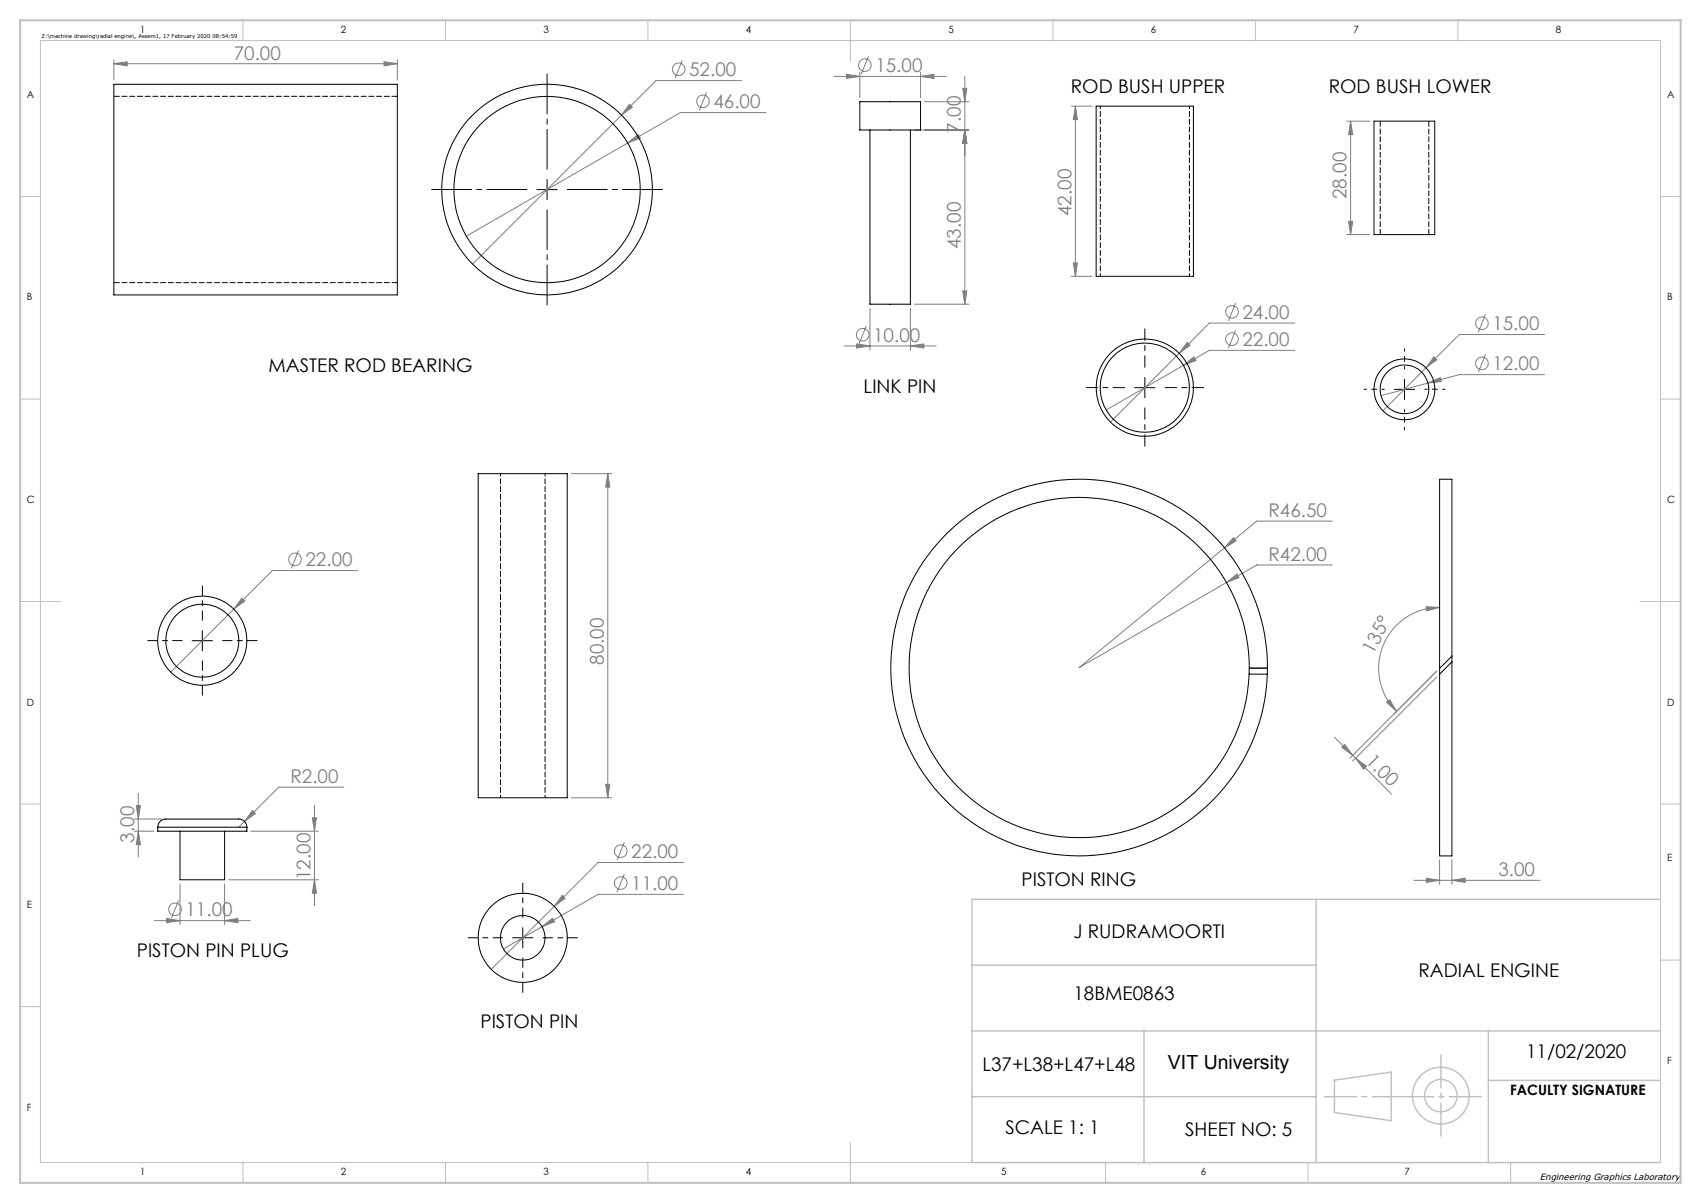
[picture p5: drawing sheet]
<svg xmlns="http://www.w3.org/2000/svg" width="420mm" height="297mm" viewBox="0 0 420 297" stroke-linecap="round" stroke-linejoin="round" font-family="sans-serif">
<g fill="none" stroke="#808080" stroke-width=".25">
<path d="M28.1 15.7l3.3-.5v1.1zM28.1 14.7v5.1M28.1 15.7h70M94.8 15.2l3.3 .5-3.3 .6zM98.1 14.7v5.1M168.5 14.9l-1.8 4.4M183.1 19.9h-21.1l-45.3 45.3M206 18.9h27.6M209 18.3l3.3 .6-3.3 .5zM212.3 17.8v6.3M214.5 13.9l-1.8 4.4M227.3 18.9l3.3-.6v1.1z"/>
<path d="M227.3 17.8v6.3M238.2 18.8v56.3M155 35.3l2.6-2.1 .5 .9zM155 35.3l-39.9 23M155.4 25.7l.7 .8-2.6 1.9zM174.5 22.8l-1.8 4.4M189.1 27.8h-21.1l-13 7.5M225.8 32.1h13.4M228.3 25.1h10.9M237.7 21.8h1l-.5 3.3zM238.2 32.1l.5 3.3h-1zM264.5 26.2h5.2"/>
<path d="M265.5 26.2l.5 3.3h-1zM265.5 26.2v42M332.5 29.9h5.8M333.5 29.9l.5 3.3h-1zM333.5 29.9v28M332.5 57.9h5.8M333 54.6h1l-.5 3.3zM214.8 76.1v10.3M224.8 76.1v10.3M225.8 75.1h13.4M237.7 71.8h1l-.5 3.3zM264.5 68.2h5.2"/>
<path d="M265 64.9h1l-.5 3.3zM305.1 74.8l-1.8 4.4M319.7 79.8h-21.1l-7.5 7.4M366.8 77.6l-1.8 4.4M208.5 85.4h22.6M211.5 84.9l3.3 .5-3.3 .5zM213.9 80.4l-1.8 4.5M224.8 85.4l3.3-.5v1zM291.1 87.2l-16.9 17M292.2 90.2l2.6-2.1 .5 .9zM293.1 84.5l.7 .8-2.7 1.9zM305.1 81.5l-1.8 4.5"/>
<path d="M319.7 86.5h-21.1l-25.4 14.7M352.1 90.8l-10.6 10.6M352.6 94.6l3-1.4 .3 1zM354 88.1l.8 .7-2.7 2zM366.8 87.5l-1.8 4.4M381.4 82.6h-21.1l-8.2 8.2M381.4 92.5h-21.1l-19.3 5.2M141.1 116.9h10M150.1 116.9v80.1M150.1 116.9l.5 3.4h-1.1zM73.7 135.9l-1.7 4.4M304.6 132.7l.6 .8-2.9 1.8z"/>
<path d="M329 128.7h-18.7l-43.8 36.1 36.3-21M329 139.5h-18.7l-7.5 4.3M59.7 147.7l.7 .7-2.7 2zM88.3 140.9h-21.1l-25 25M302.8 143.8l2.6-2.1 .5 .9zM352.1 149.8l3.4 .2-3.3 .8zM355.5 150a15 15 0 0 0-13.9 9.3 15 15 0 0 0 3.2 16.3M308.5 164.8h4.4M342.4 173.4l.7-.6 1.7 2.8zM354.8 165.7l-21.5 21.5M354.8 167.1l-20.8 20.8M33.7 198.9h1l-.6 3.3z"/>
<path d="M34.1 195.9v15.7M77.6 198.9v24.7M84.9 194.3h-16.1l-9.9 9.9M141.1 197h10M149.5 193.6h1.1l-.5 3.4zM329.5 182l4.5 4.5M331.3 184.5l.7-.7 2 2.7zM334 186.5l9.6 9.6M334.7 187.2l2.7 2-.7 .7zM33.2 205.2h4.8M33.2 202.2h6.7M34.1 205.2l.6 3.3h-1z"/>
<path d="M44.4 218.2v10.1M55.5 218.2v10.1M56.4 217.2h22.2M61.9 205.2h16.7M62.3 200.1l.8 .7-2.7 2zM77.1 201.9h1l-.5 3.3zM77.6 217.2l.5 3.3h-1zM154.2 207.9l-1.8 4.5M154.2 215.8l-1.8 4.4M168.8 212.9h-21.1l-26.4 26.4M349.1 217.3h31.2M352.2 216.8l3.3 .5-3.3 .5z"/>
<path d="M355.5 212.3v6M358.5 217.3l3.3-.5v1zM358.5 212.3v6M38.1 227.3h23.7M41.1 226.8l3.3 .5-3.3 .5zM44.1 222.3l-1.8 4.4M55.5 227.3l3.2-.5v1zM133.8 228.8l2.6-2.1 .5 .9zM133.8 228.8l-9.5 5.5M138.8 221l.7 .8-2.7 2zM168.8 220.8h-21.1l-13.9 8"/>
<circle cx="167.6" cy="17.1" r="1.55"/>
<circle cx="213.6" cy="16.1" r="1.55"/>
<circle cx="173.6" cy="25" r="1.56"/>
<circle cx="304.2" cy="77" r="1.55"/>
<circle cx="365.9" cy="79.8" r="1.56"/>
<circle cx="213" cy="82.6" r="1.55"/>
<circle cx="304.2" cy="83.7" r="1.55"/>
<circle cx="365.9" cy="89.7" r="1.56"/>
<circle cx="72.8" cy="138.1" r="1.55"/>
<circle cx="153.3" cy="210.2" r="1.56"/>
<circle cx="153.3" cy="218" r="1.55"/>
<circle cx="43.2" cy="224.5" r="1.55"/>
</g>
<g fill="none" stroke="#c0c0c0" stroke-width=".35">
<path d="M240 238.3h85M325 222v65M410 222h-170v65h170M240 254.5h170M282.5 254.5v32.5M367.5 254.5v32.5M240 270.8h85M329.5 266.7l14-2v12l-14-2zM367.5 266.7h42.5"/>
<circle cx="355.8" cy="270.5" r="7"/>
<circle cx="355.8" cy="270.5" r="4"/>
</g>
<path d="M130.1 46.8h-23.5M135.1 41.8v-23.5M135.1 51.8v23.5M140.1 46.8h23.5" fill="none" stroke="#000" stroke-width=".25" stroke-dasharray="15.2 1.3 1.3 1.3" stroke-dashoffset="5.4"/>
<path d="M277.7 95.7h-9.5M282.7 90.7v-9.5M287.7 95.7h9.5M282.7 100.7v9.5" fill="none" stroke="#000" stroke-width=".25" stroke-dasharray="15.2 1.3 1.3 1.3" stroke-dashoffset="12.4"/>
<path d="M341.8 96.1h-5M346.8 91.1v-5M351.8 96.1h5M346.8 101.1v5" fill="none" stroke="#000" stroke-width=".25" stroke-dasharray="15.2 1.3 1.3 1.3" stroke-dashoffset="14.6"/>
<path d="M45 158.2h-8.5M50 153.2v-8.5M55 158.2h8.5M50 163.2v8.5M124.1 231.5h-8.5M129.1 226.5v-8.5M129.1 236.5v8.5M134.1 231.5h8.5" fill="none" stroke="#000" stroke-width=".25" stroke-dasharray="15.2 1.3 1.3 1.3" stroke-dashoffset="12.9"/>
<path d="M132.6 46.8h5M135.1 44.3v5M280.2 95.7h5M282.7 93.2v5M344.3 96.1h5M346.8 93.6v5M47.4 158.2h5.1M50 155.7v5M126.6 231.5h5M129.1 229v5" fill="none" stroke="#000" stroke-width=".25"/>
<g fill="none" stroke="#c0c0c0" stroke-width=".25">
<path d="M10 10h400v277h-400zM60 5v5M110 5v5M160 5v5M210 5v10M260 5v5M310 5v5M360 5v5M5 48.5h5M410 48.5h5M5 98.5h5M410 98.5h5"/>
<path d="M5 148.5h10M405 148.5h10M5 198.5h5M410 198.5h5M410 237h5M5 248.5h5M60 287v5M110 287v5M160 287v5M210 282v10M273 287v5M323 287v5"/>
<path d="M373 287v5"/>
</g>
<path d="M327 270.8h38.8" fill="none" stroke="#c0c0c0" stroke-width=".35" stroke-dasharray="15.2 1.3 1.3 1.3" stroke-dashoffset="7.3"/>
<path d="M355.8 260.5v20" fill="none" stroke="#c0c0c0" stroke-width=".35" stroke-dasharray="15.2 1.3 1.3 1.3" stroke-dashoffset="7.1"/>
<path d="M5 5h410v287h-410z" fill="none" stroke="#c0c0c0" stroke-width=".5"/>
<g fill="#808080">
<path d="M94.8 15.2l3.3 .5-3.3 .6zM28.1 15.7l3.3-.5v1.1zM227.3 18.9l3.3-.6v1.1zM209 18.3l3.3 .6-3.3 .5zM224.8 85.4l3.3-.5v1zM211.5 84.9l3.3 .5-3.3 .5z"/>
<path d="M155.4 25.7l-1.9 2.7 2.6-1.9zM155 35.3l3.1-1.2-.5-.9zM293.1 84.5l-2 2.7 2.7-1.9zM292.2 90.2l3.1-1.2-.5-.9zM354 88.1l-1.9 2.7 2.7-2zM352.6 94.6l3.3-.4-.3-1zM62.3 200.1l-1.9 2.7 2.7-2zM41.1 226.8l3.3 .5-3.3 .5zM55.5 227.3l3.2-.5v1zM59.7 147.7l-2 2.7 2.7-2zM138.8 221l-2 2.8 2.7-2zM133.8 228.8l3.1-1.2-.5-.9zM304.6 132.7l-2.3 2.6 2.9-1.8zM302.8 143.8l3.1-1.2-.5-.9zM352.2 216.8l3.3 .5-3.3 .5zM358.5 217.3l3.3-.5v1z"/>
<path d="M352.1 149.8l3.4 .2-3.3 .8zM342.4 173.4l.7-.6 1.7 2.8z"/>
<path d="M238.2 32.1l.5 3.3h-1zM237.7 21.8h1l-.5 3.3zM237.7 71.8h1l-.5 3.3zM238.2 32.1l.5 3.3h-1zM34.1 205.2l.6 3.3h-1zM33.7 198.9h1l-.6 3.3zM149.5 193.6h1.1l-.5 3.4zM150.1 116.9l.5 3.4h-1.1z"/>
<path d="M265.5 26.2l.5 3.3h-1zM265 64.9h1l-.5 3.3zM333.5 29.9l.5 3.3h-1zM333 54.6h1l-.5 3.3zM77.1 201.9h1l-.5 3.3zM77.6 217.2l.5 3.3h-1z"/>
<path d="M331.3 184.5l.7-.7 2 2.7zM334.7 187.2l2.7 2-.7 .7z"/>
</g>
<g fill="none" stroke="#000" stroke-width=".25">
<path d="M28.1 20.8h70v52h-70zM212.3 25.1h15v7h-15zM214.8 32.1v43h10v-43M270.7 26.2h24v42h-24zM339.3 29.9h15v28h-15zM118.1 116.9h22v80.1h-22zM308.4 166.4h4.5M308.5 165a42 42 0 0 0-60.7-37.9 42 42 0 0 0-6.6 71.2 42 42 0 0 0 66.6-26.1l.6-5.8M308.5 165l-.1 1.4M308.5 165h4.4M312.9 165a46.5 46.5 0 0 0-68.5-41.1 46.5 46.5 0 0 0-3.3 79.9 46.5 46.5 0 0 0 71.7-35.4l.1-2M312.9 165v1.4"/>
<path d="M355.5 165v1.4M358.5 162l-3 3M358.5 162v-43.7h-3v46.7M358.5 163.4v47.9h-3v-44.9M358.5 163.4l-3 3M358.5 162v1.4M38.9 204.2a2.3 2.3 0 0 1 3-2h15.6a2.76 2.76 0 0 1 3.4 1.6l.1 .4M38.9 204.2v1h22.1v-1M38.9 204.2h22.1M44.5 205.2v12h11v-12"/>
<circle cx="135.1" cy="46.8" r="26"/>
<circle cx="135.1" cy="46.8" r="23"/>
<circle cx="282.7" cy="95.7" r="11"/>
<circle cx="282.7" cy="95.7" r="12"/>
<circle cx="346.8" cy="96.1" r="7.5"/>
<circle cx="346.8" cy="96.1" r="6"/>
<circle cx="50" cy="158.2" r="9"/>
<circle cx="50" cy="158.2" r="11"/>
<circle cx="129.1" cy="231.5" r="11"/>
<circle cx="129.1" cy="231.5" r="5.5"/>
</g>
<path d="M98.1 23.8h-70M28.1 69.8h70" fill="none" stroke="#000" stroke-width=".25" stroke-dasharray="1.3 .6" stroke-dashoffset="-.1"/>
<path d="M271.7 26.2v42M293.7 68.2v-42M123.6 116.9v80M134.6 196.9v-80" fill="none" stroke="#000" stroke-width=".25" stroke-dasharray="1.3 .6" stroke-dashoffset=".6"/>
<path d="M340.8 29.9v28M352.8 57.9v-28" fill="none" stroke="#000" stroke-width=".25" stroke-dasharray="1.3 .6"/>
<text font-size="4.8" x="288.4" y="264">VIT University</text>
<g font-size="4.7" fill="#808080">
<text x="57.7" y="14.7">70.00</text>
<text x="216.1" y="17.8">15.00</text>
<text x="170.2" y="18.8">52.00</text>
<text x="176.2" y="26.7">46.00</text>
<text x="237.2" y="32.7" transform="rotate(-90 237.2 32.7)">7.00</text>
<text x="264.5" y="53.3" transform="rotate(-90 264.5 53.3)">42.00</text>
<text x="332.5" y="49.1" transform="rotate(-90 332.5 49.1)">28.00</text>
<text x="237.2" y="61.5" transform="rotate(-90 237.2 61.5)">43.00</text>
<text x="306.8" y="78.7">24.00</text>
<text x="368.5" y="81.5">15.00</text>
<text x="215.6" y="84.3">10.00</text>
<text x="306.8" y="85.4">22.00</text>
<text x="368.5" y="91.4">12.00</text>
<text x="313.2" y="127.6">R46.50</text>
<text x="75.4" y="139.8">22.00</text>
<text x="313.2" y="138.5">R42.00</text>
<text x="339" y="161.7" transform="rotate(-62 339 161.7)">135°</text>
<text x="149.1" y="164.2" transform="rotate(-90 149.1 164.2)">80.00</text>
<text x="337" y="188" transform="rotate(45 337 188)">1.00</text>
<text x="71.7" y="193.3">R2.00</text>
<text x="33.2" y="208" transform="rotate(-90 33.2 208)">3.00</text>
<text x="155.9" y="211.8">22.00</text>
<text x="76.6" y="217.3" transform="rotate(-90 76.6 217.3)">12.00</text>
<text x="155.9" y="219.7">11.00</text>
<text x="370" y="216.3">3.00</text>
<text x="45.8" y="226.2">11.00</text>
</g>
<g font-size="4.7">
<text x="264.4" y="22.9">ROD BUSH UPPER</text>
<text x="328.1" y="22.9">ROD BUSH LOWER</text>
<text x="66.3" y="91.9">MASTER ROD BEARING</text>
<text x="213.2" y="97">LINK PIN</text>
<text x="252.2" y="218.6">PISTON RING</text>
<text x="265" y="231.7">J RUDRAMOORTI</text>
<text x="33.8" y="236.2">PISTON PIN PLUG</text>
<text x="350.2" y="241.2">RADIAL ENGINE</text>
<text x="265" y="247">18BME0863</text>
<text x="118.6" y="253.9">PISTON PIN</text>
<text x="376.8" y="261.3">11/02/2020</text>
<text x="242.6" y="264.4">L37+L38+L47+L48</text>
<text x="248.2" y="280.1">SCALE 1: 1</text>
<text x="292.6" y="280.4">SHEET NO: 5</text>
</g>
<text font-size="3.5" x="372.9" y="270.3">FACULTY SIGNATURE</text>
<g font-size="2.5">
<text x="34.6" y="8.2">1</text>
<text x="84.2" y="8.2">2</text>
<text x="134.2" y="8.2">3</text>
<text x="184.2" y="8.2">4</text>
<text x="234.2" y="8.2">5</text>
<text x="284.2" y="8.2">6</text>
<text x="334.2" y="8.2">7</text>
<text x="384.2" y="8.2">8</text>
<text x="6.7" y="24.2">A</text>
<text x="411.7" y="24.2">A</text>
<text x="6.7" y="74.2">B</text>
<text x="411.7" y="74.2">B</text>
<text x="6.7" y="124.2">C</text>
<text x="411.7" y="124.2">C</text>
<text x="6.7" y="174.2">D</text>
<text x="411.7" y="174.2">D</text>
<text x="411.7" y="212.7">E</text>
<text x="6.7" y="224.2">E</text>
<text x="411.7" y="262.7">F</text>
<text x="6.7" y="274.2">F</text>
<text x="34.6" y="290.2">1</text>
<text x="84.2" y="290.2">2</text>
<text x="134.2" y="290.2">3</text>
<text x="184.2" y="290.2">4</text>
<text x="247.2" y="290.2">5</text>
<text x="296.5" y="290.2">6</text>
<text x="346.8" y="290.2">7</text>
</g>
<text font-size="2.2" x="380.2" y="291.4">Engineering Graphics Laboratory</text>
<text font-size="1.3" x="10.2" y="9.3">Z:\machine drawing\radial engine\, Assem1, 17 February 2020 08:54:59</text>
</svg>
